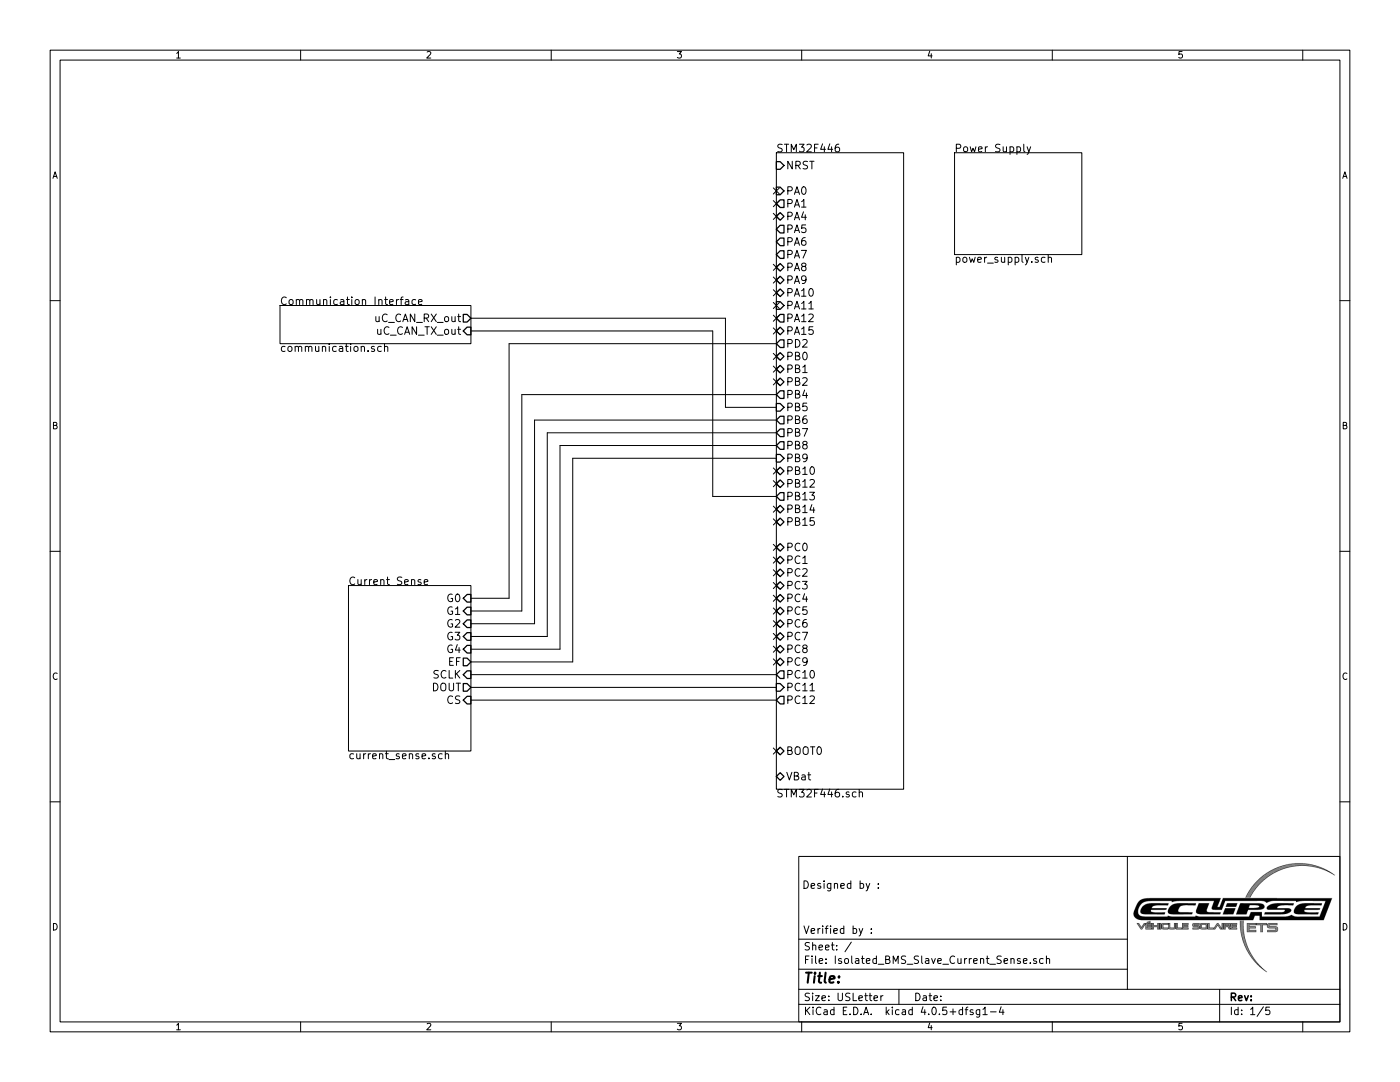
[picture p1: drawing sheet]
EESchema Schematic File Version 2
LIBS:ADC
LIBS:Amplifiers
LIBS:Battery
LIBS:Capacitors
LIBS:Comparators
LIBS:Connectors
LIBS:Crystals
LIBS:DAC
LIBS:Diodes
LIBS:Fuses
LIBS:Inductors
LIBS:Interface
LIBS:Isolators
LIBS:STMicroelectronics
LIBS:PMIC
LIBS:Power_Port
LIBS:Relays
LIBS:Resistors
LIBS:Sensors
LIBS:Switches
LIBS:Transformers
LIBS:Transistors
LIBS:Isolated_BMS_Slave_Current_Sense-cache
EELAYER 25 0
EELAYER END
$Descr USLetter 11000 8500
encoding utf-8
Sheet 1 5
Title ""
Date ""
Rev ""
Comp ""
Comment1 ""
Comment2 ""
Comment3 ""
Comment4 ""
$EndDescr
$Sheet
S 2738 4600 962  1300
U 592C97B1
F0 "Current Sense" 60
F1 "current_sense.sch" 60
F2 "SCLK" I R 3700 5300 60 
F3 "DOUT" O R 3700 5400 60 
F4 "CS" I R 3700 5500 60 
F5 "EF" O R 3700 5200 60 
F6 "G4" I R 3700 5100 60 
F7 "G3" I R 3700 5000 60 
F8 "G2" I R 3700 4900 60 
F9 "G1" I R 3700 4800 60 
F10 "G0" I R 3700 4700 60 
$EndSheet
$Sheet
S 2200 2400 1500 300 
U 592C99A0
F0 "Communication Interface" 60
F1 "communication.sch" 60
F2 "uC_CAN_TX_out" I R 3700 2600 60 
F3 "uC_CAN_RX_out" O R 3700 2500 60 
$EndSheet
$Sheet
S 7500 1200 1000 800 
U 592C9DEA
F0 "Power Supply" 60
F1 "power_supply.sch" 60
$EndSheet
$Sheet
S 6100 1200 1000 5000
U 5938C597
F0 "STM32F446" 60
F1 "STM32F446.sch" 60
F2 "PA4" B L 6100 1700 60 
F3 "VBat" B L 6100 6100 60 
F4 "PC0" B L 6100 4300 60 
F5 "PC1" B L 6100 4400 60 
F6 "PC2" B L 6100 4500 60 
F7 "PC3" B L 6100 4600 60 
F8 "PC4" B L 6100 4700 60 
F9 "PC5" B L 6100 4800 60 
F10 "PB0" B L 6100 2800 60 
F11 "PB1" B L 6100 2900 60 
F12 "PB2" B L 6100 3000 60 
F13 "PB10" B L 6100 3700 60 
F14 "PB12" B L 6100 3800 60 
F15 "PB14" B L 6100 4000 60 
F16 "PB15" B L 6100 4100 60 
F17 "PC6" B L 6100 4900 60 
F18 "PC7" B L 6100 5000 60 
F19 "PC8" B L 6100 5100 60 
F20 "PC9" B L 6100 5200 60 
F21 "PA8" B L 6100 2100 60 
F22 "PA9" B L 6100 2200 60 
F23 "PA10" B L 6100 2300 60 
F24 "PA11" I L 6100 2400 60 
F25 "PA12" O L 6100 2500 60 
F26 "PA15" B L 6100 2600 60 
F27 "PD2" O L 6100 2700 60 
F28 "BOOT0" B L 6100 5900 60 
F29 "PA5" O L 6100 1800 60 
F30 "PA6" O L 6100 1900 60 
F31 "PA7" O L 6100 2000 60 
F32 "NRST" I L 6100 1300 60 
F33 "PC10" O L 6100 5300 60 
F34 "PC11" I L 6100 5400 60 
F35 "PC12" O L 6100 5500 60 
F36 "PB4" O L 6100 3100 60 
F37 "PB6" O L 6100 3300 60 
F38 "PB7" O L 6100 3400 60 
F39 "PB8" O L 6100 3500 60 
F40 "PB9" I L 6100 3600 60 
F41 "PA0" I L 6100 1500 60 
F42 "PA1" O L 6100 1600 60 
F43 "PB5" I L 6100 3200 60 
F44 "PB13" O L 6100 3900 60 
$EndSheet
Wire Wire Line
	6100 5300 3700 5300
Wire Wire Line
	3700 5400 6100 5400
Wire Wire Line
	6100 3600 4500 3600
Wire Wire Line
	4500 3600 4500 5200
Wire Wire Line
	4500 5200 3700 5200
Wire Wire Line
	3700 5100 4400 5100
Wire Wire Line
	4400 5100 4400 3500
Wire Wire Line
	4400 3500 6100 3500
Wire Wire Line
	6100 3400 4300 3400
Wire Wire Line
	4300 3400 4300 5000
Wire Wire Line
	4300 5000 3700 5000
Wire Wire Line
	3700 4900 4200 4900
Wire Wire Line
	4200 4900 4200 3300
Wire Wire Line
	4200 3300 6100 3300
Wire Wire Line
	4100 3100 4100 4800
Wire Wire Line
	4100 4800 3700 4800
Wire Wire Line
	4000 4700 3700 4700
Wire Wire Line
	4000 2700 4000 4700
NoConn ~ 6100 1700
NoConn ~ 6100 2100
NoConn ~ 6100 2200
NoConn ~ 6100 2300
NoConn ~ 6100 2600
NoConn ~ 6100 2800
NoConn ~ 6100 2900
NoConn ~ 6100 3000
NoConn ~ 6100 3700
NoConn ~ 6100 3800
NoConn ~ 6100 4000
NoConn ~ 6100 4100
NoConn ~ 6100 4300
NoConn ~ 6100 4500
NoConn ~ 6100 4400
NoConn ~ 6100 4600
NoConn ~ 6100 4700
NoConn ~ 6100 4800
NoConn ~ 6100 4900
NoConn ~ 6100 5000
NoConn ~ 6100 5100
NoConn ~ 6100 5200
NoConn ~ 6100 5900
NoConn ~ 6100 1500
NoConn ~ 6100 1600
Wire Wire Line
	3700 2500 5700 2500
Wire Wire Line
	5700 2500 5700 3200
Wire Wire Line
	5700 3200 6100 3200
Wire Wire Line
	6100 3900 5600 3900
Wire Wire Line
	5600 3900 5600 2600
Wire Wire Line
	5600 2600 3700 2600
Wire Wire Line
	4100 3100 6100 3100
Wire Wire Line
	6100 2700 4000 2700
NoConn ~ 6100 2400
NoConn ~ 6100 2500
Wire Wire Line
	6100 5500 3700 5500
$EndSCHEMATC
